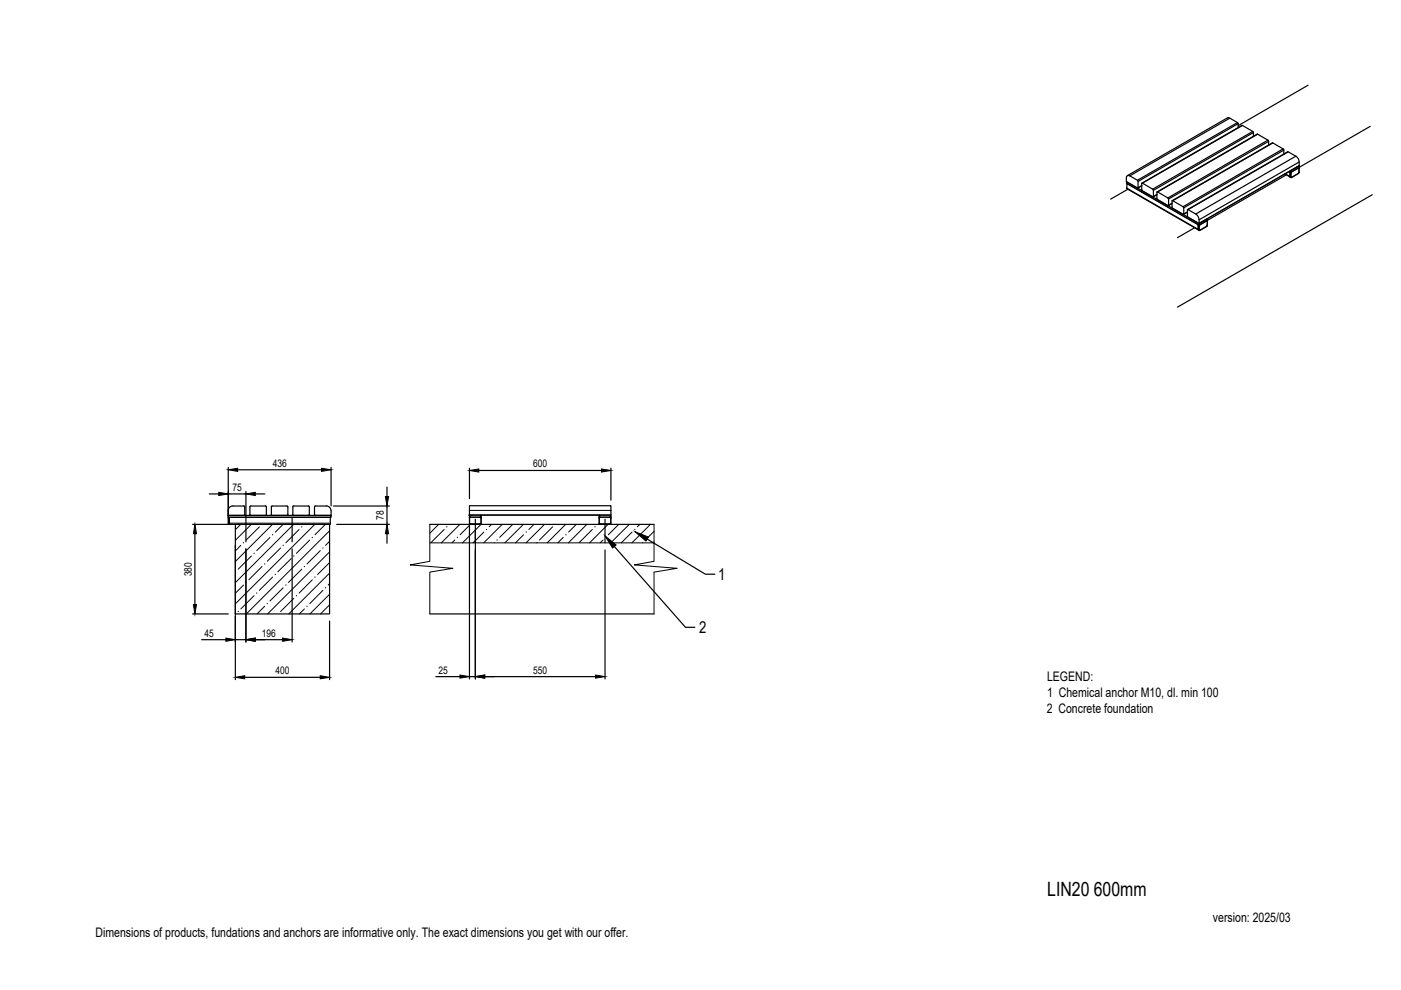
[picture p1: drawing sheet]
<svg xmlns="http://www.w3.org/2000/svg" width="297mm" height="210mm" viewBox="0 0 297 210" stroke-linecap="round" stroke-linejoin="round" font-family="sans-serif">
<!-- layer: SRAFY -->
<g fill="none" stroke="#000" stroke-width=".21">
<path d="M51 111.2l-1.1 1.1M51.1 115.6l-1.2 1.2M53.3 111.2l-3.4 3.4M53.3 117.9l-2.8 2.8M55 111.7l-2.8 2.8M57.2 114l-2.8 2.7M57.8 111.2l-7.9 7.9M59.5 116.2l-2.8 2.8M60 111.2l-1.6 1.6M61.7 118.4l-2.8 2.8M62.3 111.2l-12.4 12.3M63.4 112.3l-2.8 2.8"/>
<path d="M65.7 114.5l-2.8 2.8M66.7 111.2l-16.8 16.8M67.9 116.7l-2.8 2.9M69 111.2l-2.2 2.2M69.9 112.5l-17.7 17.7M69.9 117l-13.2 13.2M69.9 114.8l-.9 .8M69.9 119.3l-2.6 2.5M91.1 111.2v7.8l-4.1 .8 9 .7-4.9 .8v8.9M91.1 115.1h47.6M93 111.2l-1.9 1.9M94.2 112.3l-2.8 2.8"/>
<path d="M96.4 114.5l-.6 .6M97.5 111.2l-3.9 3.9M99.7 111.2l-2.2 2.2M102 111.2l-3.9 3.9M102.6 112.8l-2.3 2.3M104.2 111.2l-.5 .5M104.8 115.1h.1M106.5 111.2l-3.9 3.9M108.7 111.2l-2.8 2.7M111 111.2l-4 3.9M111 113.4l-1.7 1.7M113.2 111.2l-1.1 1.1"/>
<path d="M115.5 111.2l-4 3.9M117.2 111.7l-2.8 2.8M119.4 113.9l-1.1 1.2M119.9 111.2l-3.9 3.9M122.2 111.2l-1.6 1.6M124.4 111.2l-3.9 3.9M125.6 112.3l-2.8 2.8M127.9 114.5l-.7 .6M128.9 111.2l-3.9 3.9M131.2 111.2l-2.2 2.2M133.4 111.2l-3.9 3.9M134 112.8l-2.3 2.3"/>
<path d="M135.7 111.2l-.6 .5M136.3 115.1h-.1M137.9 111.2l-3.9 3.9M138.7 111.2v7.8l-4.2 .8 9.1 .7-4.9 .8v8.9M138.7 114.9l-.2 .2M138.7 112.7l-1.3 1.2M51.6 124.1l-1.7 1.7M53.9 126.3l-2.8 2.8M55.5 120.1l-2.7 2.8M56.1 128.5l-1.6 1.7M57.8 122.4l-2.8 2.8M60 124.6l-2.8 2.8"/>
<path d="M62.3 126.9l-2.8 2.8M64 120.7l-2.8 2.8M64.5 129.1l-1 1.1M66.2 122.9l-2.8 2.8M68.5 125.2l-2.8 2.8M69.9 121.5l-8.7 8.7M69.9 126l-4.2 4.2M69.9 123.8l-.3 .3M69.9 128.2l-1.9 2"/>
</g>
<g fill="#000" stroke="#000" stroke-width=".21">
<circle cx="51.6" cy="115.1" r=".04"/>
<circle cx="56.1" cy="119.6" r=".04"/>
<circle cx="57.8" cy="113.4" r=".04"/>
<circle cx="62.3" cy="117.9" r=".04"/>
<circle cx="66.2" cy="113.9" r=".04"/>
<circle cx="68.5" cy="116.2" r=".04"/>
<circle cx="94.7" cy="111.7" r=".04"/>
<circle cx="97" cy="113.9" r=".04"/>
<circle cx="103.1" cy="112.3" r=".04"/>
<circle cx="113.8" cy="115" r=".04"/>
<circle cx="50.5" cy="129.7" r=".04"/>
<circle cx="54.4" cy="125.7" r=".04"/>
<circle cx="56.7" cy="128" r=".04"/>
<circle cx="65.1" cy="128.5" r=".04"/>
<circle cx="66.8" cy="122.4" r=".04"/>
<circle cx="69" cy="124.6" r=".04"/>
</g>
<!-- layer: OSY -->
<path d="M52.1 109.9v5M61.9 109.9v5M100.8 110.1v5M128.3 110.1v5" fill="none" stroke="#000" stroke-width=".25"/>
<!-- layer: OBRYSOVA -->
<path d="M91.1 111.2h47.6M91.1 130.2h47.6" fill="none" stroke="#000" stroke-width=".25"/>
<!-- layer: 0 -->
<g fill="#000" stroke="#000" stroke-width=".21">
<path d="M48.4 99.6l2-.3v.6zM68.2 99.3l2 .3-2 .3zM99.5 99.8l2-.4v.7zM127.5 99.4l2 .4-2 .3zM41.3 111.2l.4 2h-.7zM46.4 104.4l2 .3-2 .4zM52.1 104.7l2-.3v.7zM82 111.2l.4 2h-.7zM81.7 105.3h.7l-.4 2zM128.3 113.6l2.3 1.9-.7 .7zM134.6 112.7l2.9 1.2-.5 .8zM41 128.2h.7l-.4 2z"/>
<path d="M47.9 135.3l2 .3-2 .4zM52.1 135.6l2-.3v.7zM59.9 135.3l2 .3-2 .4zM49.9 143.6l2-.3v.6zM67.9 143.3l2 .3-2 .3zM97.5 143.1l2 .4-2 .3zM100.8 143.5l2-.4v.7zM126.3 143.1l2 .4-2 .3z"/>
<circle cx="99.5" cy="109.2" r=".11"/>
</g>
<g fill="none" stroke="#000" stroke-width=".25">
<path d="M277.3 18.1l-14.8 8.5M238.9 38.5v.4M238.9 38.5l15.3 8.9v.3M238.9 38.6v.3l15.3 8.8M238.9 38.9l15.1 8.7v1.1l-15.1-8.8zM238.9 39.9l.1 .1M241.1 38.2l.2 .3M241.3 39.8h-.2M241.3 38.5v1.3l.8-.5M242.1 39.4l-.9 .5M242.2 38.8l-.1 .1v1.3l.1 .3M242.2 38.8l21.2-12.2 2.2 1.3-21.2 12.2z"/>
<path d="M260.7 25.1l-.5-.1-21.2 12.2M262.4 26l.1 .2M262.4 26l-21.2 12.2-1.7-.9-.4-.1-.3 .5v.8M262.4 26l-1.7-.9-21.2 12.2M262.5 27.1v-.9l-21.2 12.3M263.3 26.6h.1M263.3 26.6l-21.2 12.2M265.6 27.9l.2 .2M265.8 28.1l-21.3 12.3v1.2M265.8 28.1v.8M266.5 28.4h.1M266.5 28.4l-21.2 12.3"/>
<path d="M268.8 29.7l.2 .3M269 30l-21.2 12.2M269 30v.7M269.7 30.3h.1M269.8 30.3l-21.3 12.2M272 31.6l.2 .2M272.2 31.8l-21.2 12.3M272.2 31.8v.9M272.4 36.9l1.1 .6M272.7 37.1l-16.8 9.7M273.1 32.2l-21.3 12.2M273.5 36.6l.1 .1v.9l-.1-.1z"/>
<path d="M273.5 37.5h.1M273.5 36.4v.2M273.5 37.6h.2M273.6 36.5h.1v.1M273.6 36.5l-.2-.2 .1 .1v1l-1-.6M273.6 36.2v.3M273.7 36.1h.1M273.8 36.1l1.6-.9v.3l-1.6 1zM273.8 36.4v.1M273.8 37.6l-.2-.1 .2 .1M273.8 36.5l-.1 1.1M273.8 37.6h.1"/>
<path d="M274.7 33.1l-1.6-.9-21.2 12.2M274.7 33.1l-21.2 12.3M274.7 33.1a1.53 1.53 0 0 1 .7 1.2M275.4 35.6h.1M275.4 35.5v.1M275.4 36.6l-.1 .2-1.5 .8M275.4 35.7l-.1-.1-1.5 .9M275.4 35.2h.1M275.4 35.5h.1M275.4 35.2v.3M275.4 35.7h.1M275.4 35.7v.9l-.1 .2"/>
<path d="M275.4 35.2l-21.2 12.2M275.4 35.1h.1M275.4 34.3v.8l-21.2 12.3M275.4 34.3l-21.2 12.3v.8M290.5 26.8l-15.1 8.7M239 40l15.1 8.7M239.1 40.1l-3.6 2.1M242.2 40.5l2.2 1.2 .1-.1M244.4 40.1l.1 .2M245.3 40.8v1.3l.1 .2M245.3 41.3l-.8 .5M245.3 41.2l-.8 .4"/>
<path d="M245.4 40.7l-.1 .1M245.4 40.7l21.2-12.2 2.2 1.2-21.2 12.3zM245.4 42.3l2.2 1.3M247.6 42l.1 .2M247.8 43.5l-.2 .1M247.8 42.2v1.3M248.5 42.6v1.5l2.3 1.4 .2-.1M248.5 43.2l-.8 .4M248.5 43.1l-.7 .4M248.6 42.5l-.1 .1M248.7 42.6l21.2-12.3 2.1 1.3-21.2 12.2M248.7 42.6l2.1 1.2"/>
<path d="M250.8 43.8l.2 .3M251 44.1v1.3M251.7 45.8l.2 .2 2.3 1.4M251.8 45l-.9 .5M251.8 44.5v1.3M251.8 44.9l-.8 .5M251.9 44.4l1.6 1M251.9 44.4l-.2 .1M253.3 48.3l-3.7 2.1M253.5 45.4a1.53 1.53 0 0 1 .7 1.2M254 47.8l.2 .1v.9l-.2-.1zM254 48.7l.2 .2"/>
<path d="M254.1 47.7l-.1 .1M254.2 47.7h.1M254.2 47.7v.2M254.2 47.4h.1M254.2 48.8l.2 .1M254.3 47.9v.9M254.3 48.8l.1 .1M254.3 47.3l-.1 .1M254.4 47.7h.1M254.4 47.7l-.2 .2M255.8 46.8h.1M255.8 48h.1"/>
<path d="M255.8 48l-1.4 .9M255.9 46.8h.1M255.9 46.8l.1 .1M255.9 46.4l.1 .3M255.9 46.4v.4l-1.6 .9M255.9 46.4l-1.6 1v.3M256 46.7h-.1M256 47.8l-.1 .2M256 47.8l-.2 .2M256 46.9l-1.6 .8M256 46.9v.9M290.9 41.3l-41.3 23.8"/>
<path d="M48.4 99.1v10.4M50.4 99.6h17.8M70.2 99.1v8.1M99.5 99.3v6.4M101.5 99.8h26M129.5 99.3v6.7M40.8 111.2h7.6M41.3 113.2v15M44.4 104.7h2M48.4 109.2v.1M48.4 104.7h3.7M48.4 109.7v1.5"/>
<path d="M48.4 109.3v.4h21.8l-.1-.4M48.4 109.3h21.7M48.6 110.9v-1.2h21.4v1.5h-21.4M48.6 109.9v1.3h-.2M49.9 111.2h20v19h-20zM49.9 115.6v28.5M51.9 107.5l-.2-.2h-2.3a.97 .97 0 0 0-1 1M51.9 107.5v1.6l-.2 .2M52.1 104.2v5.5M52.1 116.4v19.7M53 107.5l.2-.2h3.1l.2 .2M53 109.1l.2 .2"/>
<path d="M53 107.5v1.6M54.1 104.7h2M56.5 107.5v1.6l-.2 .2M57.5 109.1l.2 .2M57.5 107.5l.2-.2h3.1l.2 .2M57.5 107.5v1.6M61 107.5v1.6l-.2 .2M61.9 116.4v19.7M62.1 107.5v1.6l.2 .2M65.4 107.3l.2 .2M65.4 107.3h-3.1l-.2 .2M65.6 107.5v1.6l-.2 .2"/>
<path d="M66.7 107.5v1.6l.2 .2M66.7 107.5l.2-.2h2.3a1.01 1.01 0 0 1 1 1l-.1 1M70.7 107.3h11.9M71.4 111.2h11.2M82 103.3v2M82 107.3v3.9M82 113.2v2M99.5 109.2v-2h30v2h-2.5v.4h2.5M99.5 109.6v1.3M99.5 111.5v32.4M99.7 109.6l-.2 .2M100.8 112.6v31.3"/>
<path d="M101.8 109.6l.2 .2M102 109.2v1.9h-2.3l-.2-.2M127 110.9l.2 .2h2.1M127 109.2h-27.5v.4h2.5M127 109.6v1.3M127.2 109.6l-.2 .2M128.3 116.6v27.3M129.3 109.6l.2 .2M129.5 110.9l-.2 .2M129.5 109.2v1.7M130.2 115.9l15.1 17.1h2M137.2 114.3l12.3 7.4h2.1"/>
<path d="M40.8 130.2h7.6M42.7 135.6h5.2M49.9 135.6h2.2M54.1 135.6h5.8M69.9 131.7v12.4M51.9 143.6h16M92.4 143.5h5.1M99.5 143.5h1.3M102.8 143.5h23.5"/>
</g>
<g fill="none" stroke="#000" stroke-width=".21">
<path d="M48.4 109.9v1.3M48.4 111h.2M48.4 109.7v.2h.2M48.5 109.3v.4M48.6 110.9h21.4M70.1 109.3v.4M99.5 108.2h30M99.5 109.2h30M99.6 109.2v.4M99.7 109.7l-.1 .1-.1 1.1 .2 .2M99.7 109.6v.1M99.7 111.1h.1"/>
<path d="M99.7 111.1h2.1M99.7 109.7h2.1M101.8 109.7l.2 .1M101.8 109.6v.1M101.8 111.1h.1M101.9 109.2v.4M102 110.9h.1M102 109.8v1.1M102 109.8h.1M102 110.9l-.2 .2M127.1 109.2v.4M127.2 109.7l-.2 .1v1.1l.2 .2"/>
<path d="M127.2 111.1h2.1M127.2 109.6v.1M127.2 111.1h.1M129.3 109.7l.2 .1M129.3 109.6l-2.1 .1M129.3 111.1h.1M129.4 109.2v.4M129.5 110.9l-.2 .2M129.5 109.8v1.1"/>
</g>
<g fill="#fff" stroke="#fff" stroke-width=".35">
<path d="M256.5 196.4h14.2v3.6h-14.2z"/>
<path d="M221.4 117.8h12.5v3.6h-12.5z"/>
<path d="M221.4 120.6h36.7v3.6h-36.7z"/>
<path d="M221.4 123.8h20v3.6h-20z"/>
<path d="M19.8 192.6h137.8v3.6h-137.8z"/>
<path d="M256.6 188.4h25.7v2.4h-25.7z"/>
<path d="M256.6 186.4h30.7v2.4h-30.7z"/>
</g>
<text font-size="4.2" x="222" y="189.9">LIN20 600mm</text>
<g font-size="3.5">
<text x="152.3" y="123">1</text>
<text x="148.3" y="134.3">2</text>
</g>
<g font-size="2.8">
<text x="222" y="144.4">LEGEND:</text>
<text x="222" y="147.9">1 Chemical anchor M10, dl. min 100</text>
<text x="221.9" y="151.1">2 Concrete foundation</text>
<text x="257.2" y="195.4">version: 2025/03</text>
<text x="20.2" y="198.6">Dimensions of products, fundations and anchors are informative only. The exact dimensions you get with our offer.</text>
</g>
<g font-size="2.2">
<text x="57.8" y="98.9">436</text>
<text x="113" y="99.1">600</text>
<text x="49.3" y="104.1">75</text>
<text x="81.4" y="110.2" transform="rotate(-90 81.4 110.2)">78</text>
<text x="40.7" y="122.2" transform="rotate(-90 40.7 122.2)">380</text>
<text x="43.3" y="135">45</text>
<text x="55.5" y="135">196</text>
<text x="58.4" y="143">400</text>
<text x="93" y="142.8">25</text>
<text x="113" y="142.8">550</text>
</g>
</svg>
